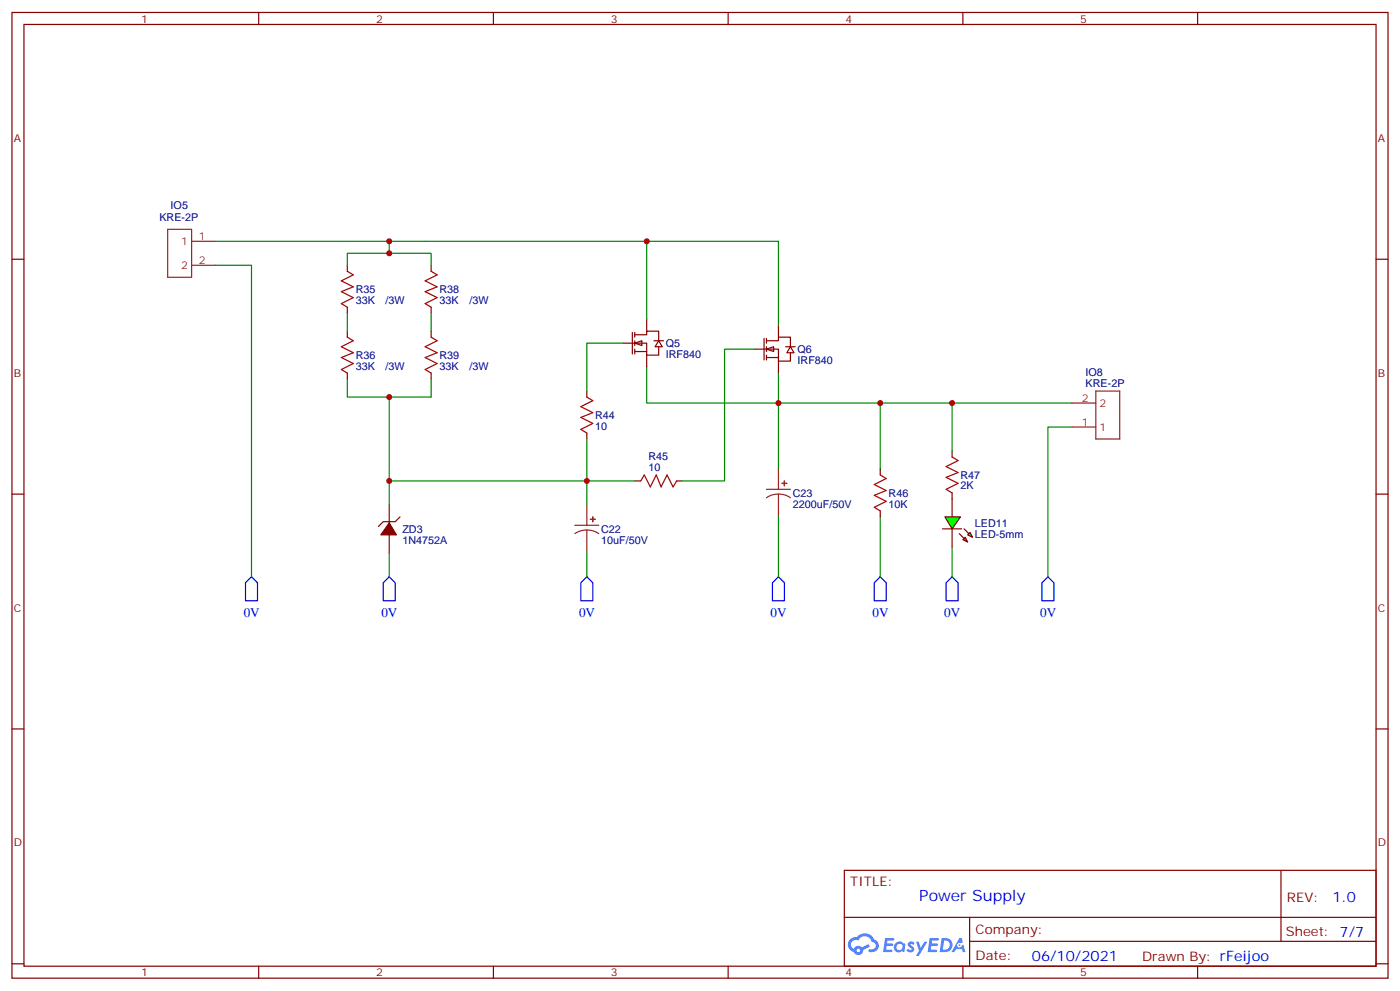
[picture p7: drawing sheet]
<svg xmlns="http://www.w3.org/2000/svg" width="412mm" height="292mm" viewBox="0 0 412 292" stroke-linecap="round" stroke-linejoin="round" font-family="sans-serif">
<g fill="none" stroke="#870000" stroke-width=".35">
<path d="M3.5 3.7h405.4v284.3h-405.4zM7.1 7.2h398.2v277.3h-398.2zM76.2 3.7v3.5M145.3 3.7v3.5M214.5 3.7v3.5M283.6 3.7v3.5M352.8 3.7v3.5M3.5 76.3h3.6M405.3 76.3h3.6M3.5 145.5h3.6M405.3 145.5h3.6M3.5 214.6h3.6"/>
<path d="M405.3 214.6h3.6M248.7 256.3h156.6v28.2h-156.6zM377.3 256.3v20.9M248.7 270.1h156.5M285.6 277.2h119.6M285.6 270.1v14.1M3.5 283.8h3.6M76.2 284.5v3.5M145.3 284.5v3.5M214.5 284.5v3.5M283.6 284.5v3.5M352.8 284.5v3.5"/>
<path d="M405.3 283.8h3.6"/>
</g>
<g fill="#5487ff">
<path d="M267.7 277.4a1.22 1.22 0 0 1 1.7 .3l-.4 .6a.47 .47 0 0 0-.3-.4 .47 .47 0 0 0-.5 .2l.1 .2a1.14 1.14 0 0 1 .8 1.7 1.14 1.14 0 0 1-1.9 0l-.2-.2 .5-.5 .7 .4a.29 .29 0 0 0 .3-.2 .29 .29 0 0 0-.2-.4 1.04 1.04 0 0 1-.6-1.7z"/>
<path d="M260.7 276.2h2.4l.3 .2-.2 .5h-1.8l-.1 .9h1.5l.3 .3-.3 .4h-1.6l-.2 1.1 1.7 .1 .2 .3-.2 .3h-2.6z"/>
<path d="M273.8 276.2h2.4l.3 .2-.1 .5h-1.8l-.2 .9h1.6l.3 .3-.4 .4h-1.6l-.1 1.1 1.7 .1 .2 .3-.2 .3h-2.6z"/>
<path d="M282.6 276.2h.7l.3 1.2-.6 .4a.69 .69 0 0 0-1 .2 .69 .69 0 0 0 .4 1 .69 .69 0 0 0 .9-.6l.5-.3 .6 2.2h-.8l-.2-.9h-1.8l-.5 .9h-.8z"/>
<path d="M269.8 277.3h.8l.6 1.8 1.1-1.8h.9l-2.6 4.2h-.8l.9-1.6z"/>
<path d="M277.4 276.2l-.6 4.1h1.3a2.11 2.11 0 0 0 2.5-2.1 2.11 2.11 0 0 0-2.5-2zM278.1 276.9a1.39 1.39 0 0 1 1.7 1.4 1.39 1.39 0 0 1-1.8 1.3h-.3z"/>
<path d="M263.7 277.8a1.54 1.54 0 0 0-.1 2.2 1.54 1.54 0 0 0 2.2 .1l.6 .2 .3-2.3-.2-.2h-.4a1.49 1.49 0 0 0-2.4 0zM264 278.8a.94 .94 0 0 1 1.8 0 .94 .94 0 0 1-1.8 0z"/>
<path d="M250.4 276.6a2.18 2.18 0 0 0 1.1 3.7 1.44 1.44 0 0 0 1.6 .9 1.44 1.44 0 0 0 1.2-1.5l2-1-.5-.7-1.9 .9a1.47 1.47 0 0 0-2.4 .5 1.39 1.39 0 0 1-.7-2 1.39 1.39 0 0 1 2-.4 2.12 2.12 0 0 1 2.2-1.3 2.12 2.12 0 0 1 1.9 1.6 1.14 1.14 0 0 1 1.1 1.5 1.14 1.14 0 0 1-1.7 .7 .43 .43 0 0 0-.5 .4 .43 .43 0 0 0 .4 .4 1.98 1.98 0 0 0 2.5-1.2 1.98 1.98 0 0 0-1.2-2.5 3.1 3.1 0 0 0-5.3-.7l-.9 .1zM252.3 279.9a.55 .55 0 0 1 1.1 0 .55 .55 0 0 1-1.1 0z"/>
<circle cx="282.6" cy="278.3" r=".26"/>
</g>
<path d="M49.4 67.5h7v14.1h-7zM56.4 71h7.1M56.4 78.1h7.1M169.3 154.7h7.1M172.9 156.1l-1.9 .2-1.7 .8M172.9 156.1l1.8 .2 1.7 .8M172.9 148.7v6M172.9 156.1v6.7" fill="none" stroke="#8c2424" stroke-width=".35"/>
<path d="M102.3 79.9l1.8 1-3.6 1.8 3.6 1.8-3.6 1.4 3.6 1.7-3.6 1.8 1.8 1.1M127 79.9l1.8 1-3.6 1.8 3.6 1.8-3.6 1.4 3.6 1.7-3.6 1.8 1.8 1.1M102.3 99.3l1.8 1-3.6 1.8 3.6 1.8-3.6 1.4 3.6 1.7-3.6 1.8 1.8 1.1M127 99.3l1.8 1-3.6 1.8 3.6 1.8-3.6 1.4 3.6 1.7-3.6 1.8 1.8 1.1" fill="none" stroke="#a10000" stroke-width=".35"/>
<path d="M102.3 78.1v1.8M127 78.1v1.8M102.3 90.5v1.7M102.3 97.5v1.8M127 90.5v1.7M127 97.5v1.8M102.3 109.9v1.7M127 109.9v1.7M114.7 148.7v5.3M114.7 157.5v5.3M117.8 152.2l-1.4 1.4h-3.5l-1.4 1.4" fill="none" stroke="#870000" stroke-width=".35"/>
<path d="M74.1 169.8l1.7 1.8v5.3h-3.5v-5.3zM114.7 169.8l1.7 1.8v5.3h-3.5v-5.3zM172.9 169.8l1.7 1.8v5.3h-3.5v-5.3z" fill="none" stroke="#00f" stroke-width=".35"/>
<path d="M63.5 78.1h10.6v91.7M102.3 78.1v-3.5h24.7v3.5M102.3 92.2v5.3M127 92.2v5.3M102.3 111.6v5.3h24.7v-5.3M114.7 162.8v7M172.9 162.8v7" fill="none" stroke="#008700" stroke-width=".35"/>
<path d="M114.7 154l2.1 3.5h-4.6z" fill="#870000" stroke="#870000" stroke-width=".35"/>
<g fill="#8c2424" stroke="#8c2424" stroke-width=".35">
<path d="M173.9 152.9h1.4z"/>
<path d="M174.6 152.2v1.4z"/>
</g>
<g fill="#fff" stroke="#870000" stroke-width=".35">
<path d="M187 101l2.1-.7v1.4z"/>
<path d="M194 100.3l1.1 1.8h-2.1z"/>
</g>
<path d="M186.3 97.9v6.3M187 98.6h3.5v-1.1h3.5v2.8M187 97.9v1.4M190.5 94v3.5M183.4 101h7.1v3.6h3.5v-2.5M187 103.5h3.5M187 100.3v1.4M187 102.8v1.4M190.5 104.6v3.5M192.6 100.3h2.8" fill="none" stroke="#870000" stroke-width=".35"/>
<g fill="#fff" stroke="#870000" stroke-width=".35">
<path d="M225.8 102.8l2.1-.7v1.4z"/>
<path d="M232.8 102.1l1.1 1.8h-2.1z"/>
</g>
<g fill="none" stroke="#870000" stroke-width=".35">
<path d="M225.1 99.6v6.4M225.8 99.6v1.4M229.3 95.7v3.6M172.9 115.1v1.8M222.2 102.8h7.1v3.5h3.5v-2.4M225.8 100.3h3.5v-1h3.5v2.8M225.8 105.3h3.5M225.8 102.1v1.4M225.8 104.6v1.4M229.3 106.3v3.6M231.4 102.1h2.8M172.9 127.5v1.8"/>
<path d="M259.3 138.1v1.7M280.5 132.8v1.7M187 141.6h1.7M199.3 141.6h1.8M259.3 150.4v1.8M280.5 145.1v7.1M280.5 155.7v5.3"/>
</g>
<path d="M172.9 116.9l1.7 1.1-3.5 1.7 3.5 1.8-3.5 1.4 3.5 1.8-3.5 1.7 1.8 1.1M259.3 139.8l1.8 1.1-3.6 1.8 3.6 1.7-3.6 1.4 3.6 1.8-3.6 1.8 1.8 1M280.5 134.5l1.7 1.1-3.5 1.8 3.5 1.7-3.5 1.4 3.5 1.8-3.5 1.8 1.8 1M188.7 141.6l1.1-1.8 1.8 3.6 1.7-3.6 1.4 3.6 1.8-3.6 1.8 3.6 1-1.8" fill="none" stroke="#a10000" stroke-width=".35"/>
<path d="M125.2 71h104.1v24.7M183.4 101h-10.5v14.1M190.5 108.1v10.6h38.8v-8.8M222.2 102.8h-8.8v38.8h-12.3M172.9 129.3v19.4M229.3 138.1v-19.4h30v19.4M172.9 141.6h14.1M229.3 152.2v17.6M259.3 152.2v17.6" fill="none" stroke="#008700" stroke-width=".35"/>
<path d="M229.3 138.1v6M225.8 144.1h7M229.3 145.5l-1.8 .2-1.7 .8M229.3 145.5l1.9 .2 1.6 .8M229.3 145.5v6.7" fill="none" stroke="#8c2424" stroke-width=".35"/>
<g fill="#8c2424" stroke="#8c2424" stroke-width=".35">
<path d="M230.4 142.3h1.4z"/>
<path d="M231 141.6l.1 1.4z"/>
</g>
<path d="M229.3 169.8l1.8 1.8v5.3h-3.6v-5.3zM259.3 169.8l1.8 1.8v5.3h-3.6v-5.3z" fill="none" stroke="#00f" stroke-width=".35"/>
<g fill="#0f0" stroke="#870000" stroke-width=".35">
<path d="M284.3 158.2l.7 1.4-1.4-.7z"/>
<path d="M285 157.5l.8-.7 .7 1.4z"/>
</g>
<g fill="#870000" stroke="#870000" stroke-width=".35">
<path d="M282.6 157.1l1.4 1.4z"/>
<path d="M284 155.7l1.4 1.4z"/>
</g>
<path d="M277.6 155.7h5.7z" fill="#f00" stroke="#870000" stroke-width=".35"/>
<path d="M278.3 152.2h4.6l-2.4 3.5z" fill="#0f0" stroke="#870000" stroke-width=".35"/>
<path d="M63.5 71h61.7M114.7 71v3.6M190.5 71v23M114.7 116.9v31.8M259.3 118.7h21.2v14.1M280.5 118.7h35.2M315.7 125.7h-7v44.1M114.7 141.6h58.2M280.5 161v8.8" fill="none" stroke="#008700" stroke-width=".35"/>
<path d="M280.5 169.8l1.7 1.8v5.3h-3.5v-5.3zM308.7 169.8l1.7 1.8v5.3h-3.5v-5.3z" fill="none" stroke="#00f" stroke-width=".35"/>
<path d="M315.7 118.7h7.1M322.8 115.1h7v14.2h-7zM315.7 125.7h7.1" fill="none" stroke="#8c2424" stroke-width=".35"/>
<g fill="#c00">
<circle cx="229.3" cy="118.7" r=".88"/>
<circle cx="259.3" cy="118.7" r=".88"/>
<circle cx="280.5" cy="118.7" r=".88"/>
<circle cx="114.7" cy="74.6" r=".88"/>
<circle cx="114.7" cy="71" r=".88"/>
<circle cx="114.7" cy="116.9" r=".88"/>
<circle cx="172.9" cy="141.6" r=".88"/>
<circle cx="114.7" cy="141.6" r=".88"/>
<circle cx="190.5" cy="71" r=".88"/>
</g>
<text font-size="4.6" fill="#00f" x="270.8" y="265.3">Power Supply</text>
<g font-size="4.2" fill="#00f">
<text x="392.5" y="265.5">1.0</text>
<text x="304" y="282.9">06/10/2021</text>
</g>
<g font-size="3.9" fill="#00f">
<text x="71.8" y="181.8">0V</text>
<text x="112.3" y="181.8">0V</text>
<text x="170.6" y="181.8">0V</text>
<text x="227" y="181.8">0V</text>
<text x="257" y="181.8">0V</text>
<text x="278.2" y="181.8">0V</text>
<text x="306.4" y="181.8">0V</text>
</g>
<g font-size="3.9" fill="#800">
<text x="250.5" y="260.8">TITLE:</text>
<text x="379.1" y="265.5">REV:</text>
<text x="287.4" y="275">Company:</text>
<text x="378.7" y="275.7">Sheet: 7/7</text>
<text x="287.4" y="282.7">Date:</text>
<text x="336.4" y="282.8">Drawn By: rFeijoo</text>
</g>
<g font-size="3.2" fill="#800">
<text x="41.6" y="6.7">1</text>
<text x="110.8" y="6.7">2</text>
<text x="179.9" y="6.7">3</text>
<text x="249.1" y="6.7">4</text>
<text x="318.2" y="6.7">5</text>
<text x="4.1" y="41.8">A</text>
<text x="405.9" y="41.8">A</text>
<text x="4.1" y="110.9">B</text>
<text x="405.9" y="110.9">B</text>
<text x="4.1" y="180.1">C</text>
<text x="405.9" y="180.1">C</text>
<text x="4.1" y="249.2">D</text>
<text x="405.9" y="249.2">D</text>
<text x="41.6" y="287.5">1</text>
<text x="110.8" y="287.5">2</text>
<text x="179.9" y="287.5">3</text>
<text x="249.1" y="287.5">4</text>
<text x="318.2" y="287.5">5</text>
</g>
<g font-size="3.2" fill="#000080">
<text x="47" y="65.2">KRE-2P</text>
<text x="50.3" y="61.6">IO5</text>
<text x="104.8" y="89.6">33K</text>
<text x="104.8" y="86.3">R35</text>
<text x="113.6" y="89.6">/3W</text>
<text x="129.5" y="89.6">33K</text>
<text x="129.5" y="86.3">R38</text>
<text x="138.3" y="89.6">/3W</text>
<text x="104.8" y="105.7">R36</text>
<text x="129.5" y="105.7">R39</text>
<text x="196.1" y="105.5">IRF840</text>
<text x="196.1" y="102.2">Q5</text>
<text x="234.9" y="107.2">IRF840</text>
<text x="234.9" y="104">Q6</text>
<text x="104.8" y="109">33K</text>
<text x="113.6" y="109">/3W</text>
<text x="129.5" y="109">33K</text>
<text x="138.3" y="109">/3W</text>
<text x="319.8" y="110.8">IO8</text>
<text x="319.8" y="114.1">KRE-2P</text>
<text x="175.3" y="123.4">R44</text>
<text x="175.3" y="126.6">10</text>
<text x="191" y="135.5">R45</text>
<text x="191" y="138.8">10</text>
<text x="282.9" y="140.9">R47</text>
<text x="233.5" y="149.6">2200uF/50V</text>
<text x="233.5" y="146.3">C23</text>
<text x="261.8" y="149.6">10K</text>
<text x="261.8" y="146.3">R46</text>
<text x="282.9" y="144.1">2K</text>
<text x="287.2" y="155.1">LED11</text>
<text x="118.5" y="160.1">1N4752A</text>
<text x="118.5" y="156.9">ZD3</text>
<text x="177.1" y="160.1">10uF/50V</text>
<text x="177.1" y="156.9">C22</text>
<text x="287.2" y="158.4">LED-5mm</text>
</g>
<g font-size="3.2" fill="#8d2323">
<text x="58.6" y="70.7">1</text>
<text x="53.4" y="72.1">1</text>
<text x="58.6" y="77.8">2</text>
<text x="53.4" y="79.2">2</text>
<text x="318.7" y="118.3">2</text>
<text x="323.8" y="119.7">2</text>
<text x="318.7" y="125.4">1</text>
<text x="323.8" y="126.8">1</text>
</g>
</svg>
